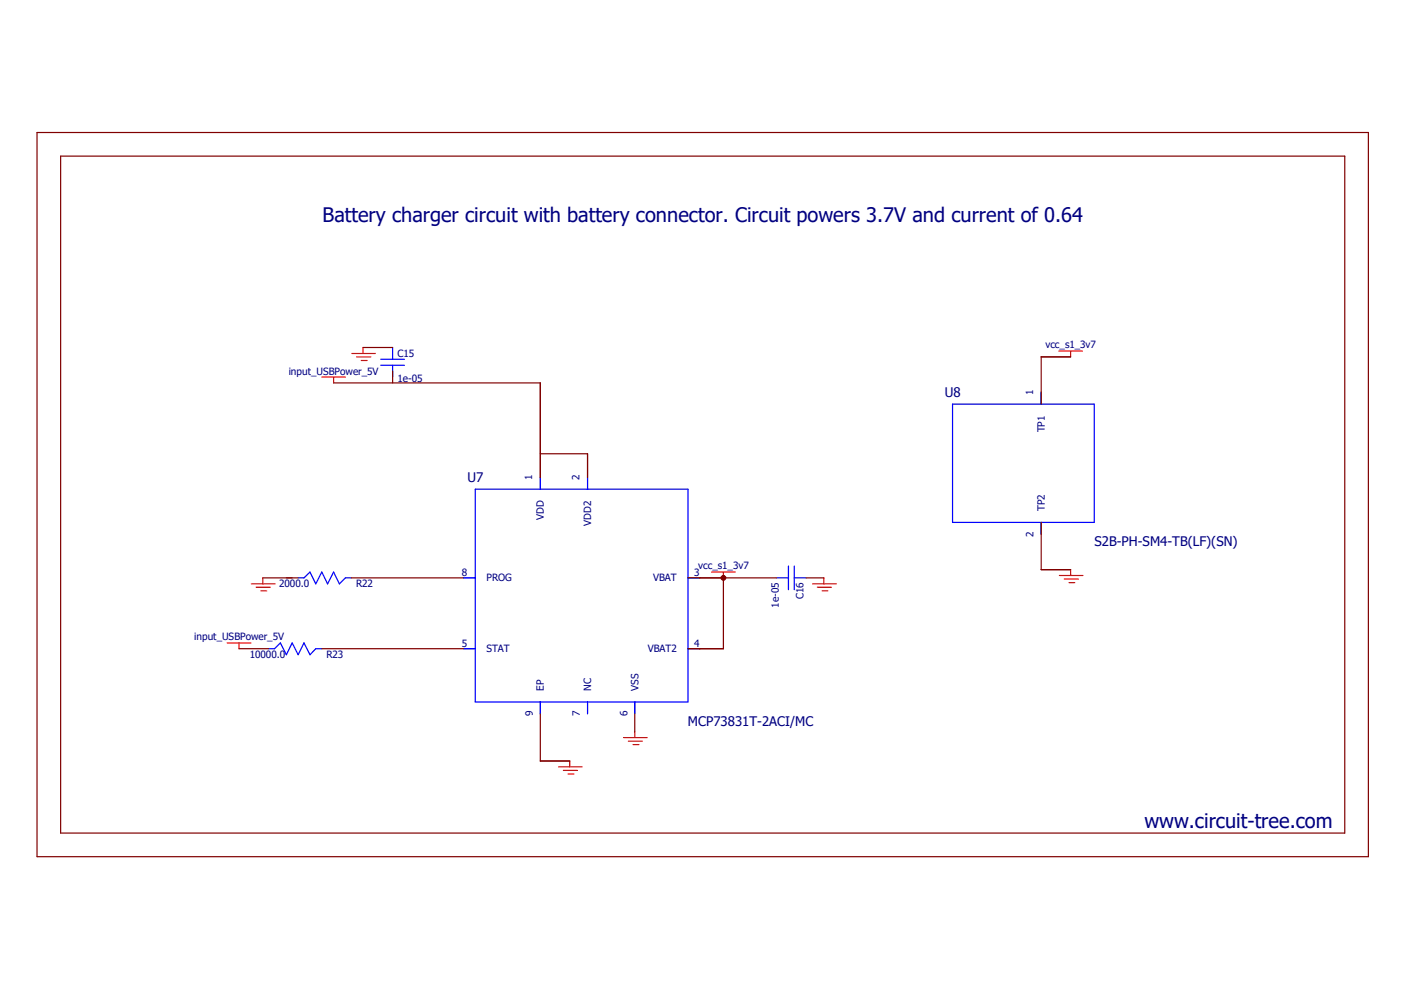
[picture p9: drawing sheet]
<svg xmlns="http://www.w3.org/2000/svg" width="297mm" height="210mm" viewBox="0 0 297 210" stroke-linecap="round" stroke-linejoin="round" font-family="sans-serif">
<path d="M7.3 27.9l282.4 153.8M289.7 27.9l-282.4 153.8" fill="none" stroke="#fff" stroke-width=".21"/>
<g fill="none" stroke="#f00" stroke-width=".25">
<path d="M68.1 79.8h5M70.6 79.8v1.2M74.4 74.8h5M75.4 75.5h3M76.4 76.2h1.3M76.8 73.5v1.3M224 74.3h5M226.5 74.3v1.2M48 136h5.1M50.5 136v1.2M53.2 123.5h5M54.2 124.2h3"/>
<path d="M55.2 125h1.2M55.6 122.2v1.3M150.5 121h5M153 121v1.2M171.9 123.5h5M172.9 124.2h3M173.9 125h1.2M174.3 122.2v1.3M224.1 121.7h5M225.1 122.5h3M226.1 123.2h1.3M226.5 120.5v1.2"/>
<path d="M131.9 156h5M132.9 156.8h3M133.9 157.5h1.3M134.3 154.7v1.3M118.2 162.2h4.9M119.2 162.9h3M120.2 163.7h1.2M120.5 161v1.2"/>
</g>
<g fill="none" stroke="#800000" stroke-width=".25">
<path d="M7.8 28h281.7v153.2h-281.7zM12.8 33h271.7v143.2h-271.7zM76.8 73.5h6.3M83.1 78.5v2.5M226.5 75.5h-6.2v10M70.6 81h43.7v20M114.3 96h10v5M220.3 110.5v10h6.2M50.5 137.2h6.3M55.6 122.2h7.5M148 122.2h16.3M153 122.2v15h-7.5"/>
<path d="M170.5 122.2h3.8M114.3 151v10h6.2M134.3 151v3.7"/>
</g>
<g fill="none" stroke="#00f" stroke-width=".25">
<path d="M80.6 76h5M80.6 77.3h5M83.1 73.5v2.5M83.1 77.3v2.5M201.5 85.5h30v25h-30zM220.3 83v2.5M100.5 103.5h45v45h-45zM114.3 101v2.5M124.3 101v2.5M166.8 119.7v5M168 119.7v5M220.3 110.5v2.5"/>
<path d="M56.8 137.2h1.3l1.2-1.2 1.3 2.5 1.2-2.5 1.3 2.5 1.2-2.5 1.3 2.5 1.2-1.3h1.3M63.1 122.2h1.2l1.3-1.2 1.2 2.5 1.3-2.5 1.2 2.5 1.3-2.5 1.2 2.5 1.3-1.3h1.2M98 122.2h2.5M98 137.2h2.5M145.5 122.2h2.5M145.5 137.2h2.5M164.3 122.2h2.5M168 122.2h2.5M114.3 148.5v2.5M124.3 148.5v2.5M134.3 148.5v2.5"/>
</g>
<path d="M220.3 83v2.5M114.3 101v2.5M124.3 101v2.5M220.3 110.4v2.6M98 122.2h2.6M98 137.2h2.6M145.5 122.2h2.5M145.5 137.2h2.5M114.3 148.4v2.6M124.3 148.4v2.6M134.3 148.4v2.6" fill="none" stroke="#00f" stroke-width=".21"/>
<circle cx="153" cy="122.2" r=".51" fill="#800000"/>
<circle cx="153" cy="122.2" r=".51" fill="none" stroke="#800000" stroke-width=".21"/>
<path d="M68.1 137.2h29.9M74.3 122.2h23.7M145.5 122.2h7.5" fill="none" stroke="#800000" stroke-width=".25"/>
<g font-size="4.2" fill="#000080">
<text x="68.2" y="47">Battery charger circuit with battery connector. Circuit powers 3.7V and current of 0.64</text>
<text x="242.1" y="175.2">www.circuit-tree.com</text>
</g>
<g font-size="2.8" fill="#000080">
<text x="199.9" y="83.9">U8</text>
<text x="98.9" y="101.9">U7</text>
<text x="231.5" y="115.5">S2B-PH-SM4-TB(LF)(SN)</text>
<text x="145.5" y="153.5">MCP73831T-2ACI/MC</text>
</g>
<g font-size="2.1" fill="#000080">
<text x="84.1" y="75.5">C15</text>
<text x="221.1" y="73.7">vcc_s1_3v7</text>
<text x="61.1" y="79.2">input_USBPower_5V</text>
<text x="84.1" y="80.7">1e-05</text>
<text x="218.6" y="83.6" transform="rotate(-90 218.6 83.6)">1</text>
<text x="221" y="91.4" transform="rotate(-90 221 91.4)">TP1</text>
<text x="112.6" y="101.6" transform="rotate(-90 112.6 101.6)">1</text>
<text x="122.6" y="101.6" transform="rotate(-90 122.6 101.6)">2</text>
<text x="115.1" y="110" transform="rotate(-90 115.1 110)">VDD</text>
<text x="125.1" y="111.2" transform="rotate(-90 125.1 111.2)">VDD2</text>
<text x="218.7" y="113.5" transform="rotate(-90 218.7 113.5)">2</text>
<text x="221" y="108.1" transform="rotate(-90 221 108.1)">TP2</text>
<text x="59.1" y="124.2">2000.0</text>
<text x="75.3" y="124.2">R22</text>
<text x="97.7" y="121.9">8</text>
<text x="102.9" y="123">PROG</text>
<text x="138.2" y="123">VBAT</text>
<text x="146.9" y="121.8">3</text>
<text x="147.7" y="120.4">vcc_s1_3v7</text>
<text x="164.8" y="128.5" transform="rotate(-90 164.8 128.5)">1e-05</text>
<text x="170" y="126.8" transform="rotate(-90 170 126.8)">C16</text>
<text x="41.1" y="135.4">input_USBPower_5V</text>
<text x="97.7" y="136.9">5</text>
<text x="102.9" y="138">STAT</text>
<text x="137" y="138">VBAT2</text>
<text x="146.9" y="136.8">4</text>
<text x="52.8" y="139.2">10000.0</text>
<text x="69" y="139.2">R23</text>
<text x="115.1" y="146.1" transform="rotate(-90 115.1 146.1)">EP</text>
<text x="125.1" y="146.1" transform="rotate(-90 125.1 146.1)">NC</text>
<text x="135" y="146.1" transform="rotate(-90 135 146.1)">VSS</text>
<text x="112.7" y="151.5" transform="rotate(-90 112.7 151.5)">9</text>
<text x="122.7" y="151.5" transform="rotate(-90 122.7 151.5)">7</text>
<text x="132.7" y="151.5" transform="rotate(-90 132.7 151.5)">6</text>
</g>
</svg>
